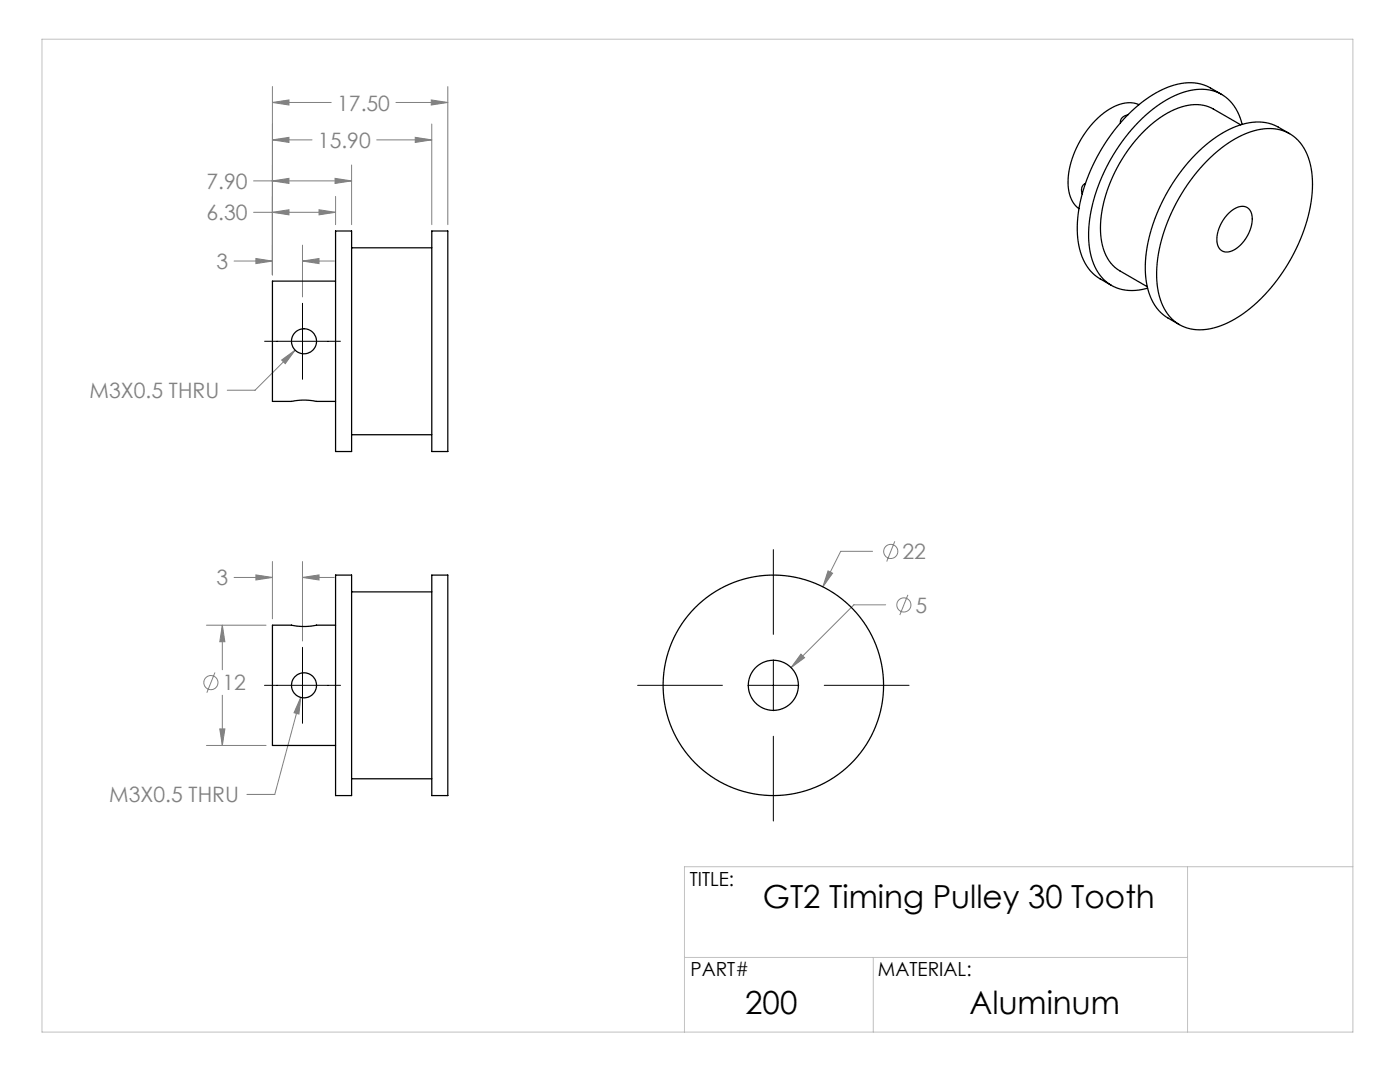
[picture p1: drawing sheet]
<svg xmlns="http://www.w3.org/2000/svg" width="279mm" height="216mm" viewBox="0 0 279 216" stroke-linecap="round" stroke-linejoin="round" font-family="sans-serif">
<g fill="none" stroke="#808080" stroke-width=".2">
<path d="M54.4 17.3v37.5M86.1 19.9l3.3 .5-3.3 .6zM89.4 17.3v27.5M50.6 36.1h19.6M54.4 36.1l3.3-.5v1zM54.4 27.9l3.3-.5v1zM54.4 20.4l3.3-.5v1.1zM54.4 27.9h7.9M54.4 20.4h11.7M66.9 35.6l3.3 .5-3.3 .5zM67 39.2v5.6M70.2 32.9v11.9"/>
<path d="M75.2 27.9h11M79 20.4h10.4M82.9 27.4l3.3 .5-3.3 .5zM86.2 24.7v20.1M46.7 52.1h7.7M50.6 42.4h16.4M51.1 51.6l3.3 .5-3.3 .5zM54.4 42.4l3.3-.5v1zM60.4 52.1l3.3-.5v1zM60.4 48.9v10.3M60.4 52.1h6.3M63.7 41.9l3.3 .5-3.3 .5z"/>
<path d="M56.2 71.8l2.7-1.9-2 2.7zM58.9 69.9l-8 8h-5.5M46.7 115.2h7.7M51.1 114.7l3.3 .5-3.3 .5zM54.4 112v11.5M60.4 115.2l3.3-.5v1zM60.4 112v15.9M60.4 115.2h6.3M165.3 113.9l.9 .5-2 2.7zM174.1 110h-6.3l-3.6 7.1M178.6 108l-1.6 4M181.2 118.7l-1.6 4"/>
<path d="M41.2 124.7h11.9M42.9 134.2l-1.6 4M44.4 124.7l.5 3.4h-1zM44.4 124.7v8.9M44.4 138.7v10M60 139.2l-.3 3.3-1-.3zM60 139.2l-5.2 19.3h-5.5M159.8 130.5l.8 .7-2.7 2zM176.8 120.7h-6.4l-12.5 12.5M41.2 148.7h11.9M43.9 145.4h1l-.5 3.3z"/>
<circle cx="177.8" cy="110" r="1.41"/>
<circle cx="42.1" cy="136.2" r="1.41"/>
<circle cx="180.4" cy="120.7" r="1.41"/>
</g>
<path d="M52.8 68.1h15.2M60.4 60.5v15.2M154.3 109.7v16.9M52.8 136.7h15.2M60.4 129.2v15.1M127.3 136.7h16.9M149.3 136.7h10.1M154.3 131.7v10.1M164.5 136.7h16.9M154.3 146.9v16.9" fill="none" stroke="#000" stroke-width=".2"/>
<path d="M8.4 7.8h261.6v198.1h-261.6zM237 172.9v33M270 172.9h-133.4v33M136.6 191h100.4M174.3 191v14.9" fill="none" stroke="#c0c0c0" stroke-width=".2"/>
<path d="M51.1 114.7l3.3 .5-3.3 .5zM60.4 115.2l3.3-.5v1zM60 139.2l-1.3 3 1 .3zM44.4 124.7l.5 3.4h-1zM43.9 145.4h1l-.5 3.3zM165.3 113.9l-1.1 3.2 2-2.7zM159.8 130.5l-1.9 2.7 2.7-2zM51.1 51.6l3.3 .5-3.3 .5zM60.4 52.1l3.3-.5v1zM54.4 42.4l3.3-.5v1zM63.7 41.9l3.3 .5-3.3 .5zM54.4 36.1l3.3-.5v1zM66.9 35.6l3.3 .5-3.3 .5zM54.4 27.9l3.3-.5v1zM82.9 27.4l3.3 .5-3.3 .5zM54.4 20.4l3.3-.5v1.1zM86.1 19.9l3.3 .5-3.3 .6zM56.2 71.8l.7 .8 2-2.7z" fill="#808080"/>
<g fill="none" stroke="#000" stroke-width=".25">
<path d="M243.8 18.8l-2.3-1.3a10 10 0 0 0-9.3 .3 31.1 31.1 0 0 0-13.7 14.4 28.1 28.1 0 0 0-3.3 16.2 9.6 9.6 0 0 0 4.3 7.2l2.3 1.3M216.6 36.6a1.51 1.51 0 0 0-.6 2.1M225.1 22.9a1.5 1.5 0 0 0-1.5 1.6M227.3 20.9a6.6 6.6 0 0 0-6.5 1.3 18.7 18.7 0 0 0-7.6 14.8 6 6 0 0 0 2.1 4.6M240.8 32.2a20 20 0 0 1 11.5-6.5 8.1 8.1 0 0 1 9 6.4 24.6 24.6 0 0 1-1.8 15.7 33.3 33.3 0 0 1-13.7 16.2 11.1 11.1 0 0 1-10 1 9.5 9.5 0 0 1-4.8-7.5 29.6 29.6 0 0 1 4.8-18.9 35.9 35.9 0 0 1 5-6.4zM247.6 24.9l-5.5-3.2a8.8 8.8 0 0 0-8.3 .4 28.2 28.2 0 0 0-12.8 15.8 18.5 18.5 0 0 0-.5 12.5 7.2 7.2 0 0 0 3 3.6l5.5 3.2M247.9 24.8a8.3 8.3 0 0 0-8.5-7 18.7 18.7 0 0 0-11.5 5.9 35 35 0 0 0-10.6 22.7 12.2 12.2 0 0 0 3.5 9.8 8.7 8.7 0 0 0 8.2 1.3M257.4 26.7l-2.3-1.3a10 10 0 0 0-9.3 .2 31.1 31.1 0 0 0-13.7 14.4 28.1 28.1 0 0 0-3.3 16.2 9.6 9.6 0 0 0 4.3 7.3l2.3 1.3M67 46.1h3.2v44h-3.2zM67 56.1h-12.6v24h3.8l2.5-.3 2.5 .3h3.8M70.2 49.4h16M86.2 46.1h3.2v44h-3.2z"/>
<path d="M245.3 42.5a3 3 0 0 1 3.8-1 3.9 3.9 0 0 1 .4 4.4 6.5 6.5 0 0 1-4.6 4.4 2.17 2.17 0 0 1-2-2.7 8 8 0 0 1 2.4-5.1zM70.2 86.7h16M67 114.7h3.2v44h-3.2zM70.2 118.1h16M86.2 114.7h3.2v44h-3.2zM67 124.7l-4.2 .1a11.9 11.9 0 0 1-4.3 0l-4.1-.1v24h12.6M70.2 155.4h16"/>
<circle cx="60.7" cy="68.1" r="2.5"/>
<circle cx="60.7" cy="136.7" r="2.5"/>
<circle cx="154.3" cy="136.7" r="22"/>
<circle cx="154.3" cy="136.7" r="5"/>
</g>
<g font-size="6.3">
<text x="152.3" y="181.3">GT2 Timing Pulley 30 Tooth</text>
<text x="148.7" y="202.3">200</text>
<text x="193.5" y="202.3">Aluminum</text>
</g>
<g font-size="4.2" fill="#808080">
<text x="67.3" y="22.1">17.50</text>
<text x="63.5" y="29.5">15.90</text>
<text x="41.2" y="37.7">7.90</text>
<text x="41.2" y="44">6.30</text>
<text x="43.2" y="53.7">3</text>
<text x="17.9" y="79.5">M3X0.5 THRU</text>
<text x="180.1" y="111.6">22</text>
<text x="43.2" y="116.8">3</text>
<text x="182.7" y="122.3">5</text>
<text x="44.4" y="137.8">12</text>
<text x="21.8" y="160.1">M3X0.5 THRU</text>
</g>
<g font-size="3.9">
<text x="137.7" y="176.8">TITLE:</text>
<text x="137.8" y="194.8">PART#</text>
<text x="175.2" y="194.8">MATERIAL:</text>
</g>
</svg>
